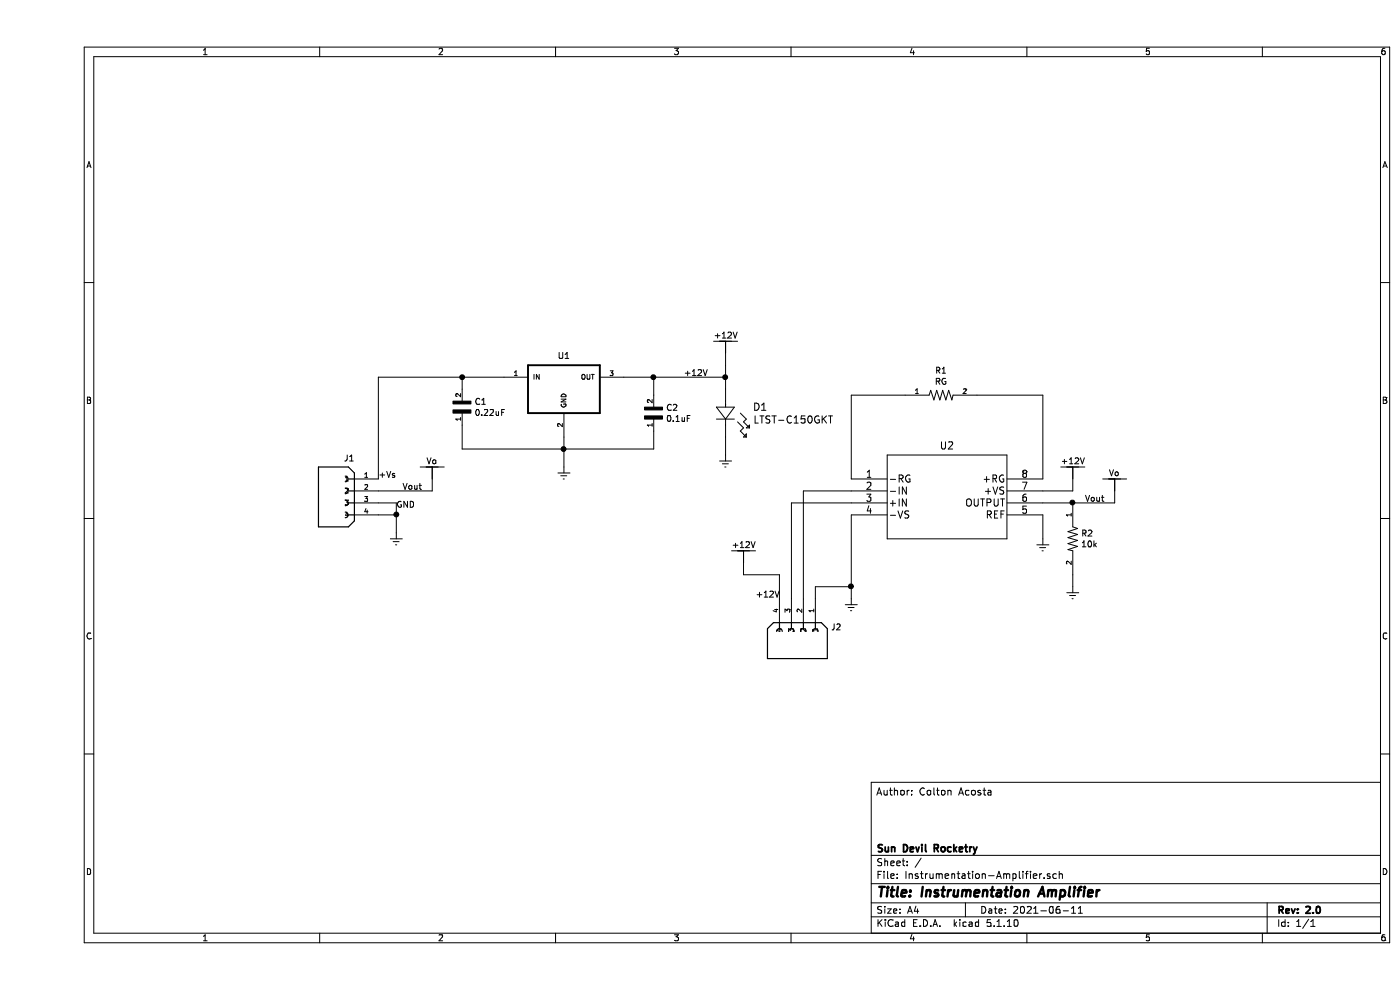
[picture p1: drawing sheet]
EESchema Schematic File Version 4
EELAYER 30 0
EELAYER END
$Descr A4 11693 8268
encoding utf-8
Sheet 1 1
Title "Instrumentation Amplifier "
Date "2021-06-11"
Rev "2.0"
Comp "Sun Devil Rocketry"
Comment1 ""
Comment2 ""
Comment3 ""
Comment4 "Author: Colton Acosta"
$EndDescr
$Comp
L Instrumentation-Amplifier_L-0001:CAP_0603 C1
U 1 1
P 3550 3400
F 0 "C1" V 3504 3503 50  0000 L CNN
F 1 "0.22uF" V 3595 3503 50  0000 L CNN
F 2 "Instrumentation-Amplifier:CAP_0603" H 3450 3000 50  0001 L BNN
F 3 "" H 3500 3400 50  0001 L BNN
	1    3550 3400
	0    1    1    0   
$EndComp
$Comp
L Instrumentation-Amplifier_L-0001:RES_0603 R1
U 1 1
P 7550 3300
F 0 "R1" H 7550 3506 50  0000 C CNN
F 1 "RG" H 7550 3415 50  0000 C CNN
F 2 "Instrumentation-Amplifier:RES_0603" H 7600 2800 50  0001 L BNN
F 3 "" H 7550 3300 50  0001 L BNN
	1    7550 3300
	1    0    0    -1  
$EndComp
$Comp
L Instrumentation-Amplifier_L-0001:PPTC041LFBN-RC J2
U 1 1
P 6400 5200
F 0 "J2" V 6357 5430 50  0000 L CNN
F 1 "PPTC041LFBN-RC" H 6070 5105 50  0001 R CNN
F 2 "Instrumentation-Amplifier:PPTC041LFBN-RC" H 6900 4650 50  0001 L BNN
F 3 "" H 6400 5200 50  0001 L BNN
F 4 "" H 7250 4850 50  0001 L BNN "MAXIMUM_PACKAGE_HEIGHT"
F 5 "" H 6400 5200 50  0001 L BNN "STANDARD"
F 6 "" H 6400 5200 50  0001 L BNN "PARTREV"
F 7 "" H 7250 4800 50  0001 L BNN "MANUFACTURER"
	1    6400 5200
	0    1    -1   0   
$EndComp
$Comp
L Instrumentation-Amplifier_L-0001:CAP_0603 C2
U 1 1
P 5150 3450
F 0 "C2" V 5104 3553 50  0000 L CNN
F 1 "0.1uF" V 5195 3553 50  0000 L CNN
F 2 "Instrumentation-Amplifier:CAP_0603" H 5050 3050 50  0001 L BNN
F 3 "" H 5100 3450 50  0001 L BNN
	1    5150 3450
	0    1    1    0   
$EndComp
$Comp
L Instrumentation-Amplifier_L-0001:RES_0603 R2
U 1 1
P 8650 4500
F 0 "R2" V 8604 4569 50  0000 L CNN
F 1 "10k" V 8695 4569 50  0000 L CNN
F 2 "Instrumentation-Amplifier:RES_0603" H 8700 4000 50  0001 L BNN
F 3 "" H 8650 4500 50  0001 L BNN
	1    8650 4500
	0    1    1    0   
$EndComp
$Comp
L power:Earth #PWR02
U 1 1
P 4400 3900
F 0 "#PWR02" H 4400 3650 50  0001 C CNN
F 1 "Earth" H 4400 3750 50  0001 C CNN
F 2 "" H 4400 3900 50  0001 C CNN
F 3 "~" H 4400 3900 50  0001 C CNN
	1    4400 3900
	1    0    0    -1  
$EndComp
$Comp
L Instrumentation-Amplifier_L-0001:PPTC041LFBN-RC J1
U 1 1
P 2650 4100
F 0 "J1" H 2607 4375 50  0000 C CNN
F 1 "PPTC041LFBN-RC" H 2607 4376 50  0001 C CNN
F 2 "Instrumentation-Amplifier:PPTC041LFBN-RC" H 3150 3550 50  0001 L BNN
F 3 "" H 2650 4100 50  0001 L BNN
	1    2650 4100
	1    0    0    -1  
$EndComp
Wire Wire Line
	4400 3900 4400 3750
Wire Wire Line
	2850 3150 3550 3150
Wire Wire Line
	2850 3150 2850 4000
Wire Wire Line
	3550 3250 3550 3150
Connection ~ 3550 3150
Wire Wire Line
	3550 3150 3900 3150
Wire Wire Line
	3550 3550 3550 3750
Wire Wire Line
	3550 3750 4400 3750
Connection ~ 4400 3750
Wire Wire Line
	4400 3750 4400 3650
$Comp
L power:Earth #PWR01
U 1 1
P 3000 4450
F 0 "#PWR01" H 3000 4200 50  0001 C CNN
F 1 "Earth" H 3000 4300 50  0001 C CNN
F 2 "" H 3000 4450 50  0001 C CNN
F 3 "~" H 3000 4450 50  0001 C CNN
	1    3000 4450
	1    0    0    -1  
$EndComp
Wire Wire Line
	2850 4300 3000 4300
Wire Wire Line
	3000 4300 3000 4450
Wire Wire Line
	2850 4200 3000 4200
Wire Wire Line
	3000 4200 3000 4300
Connection ~ 3000 4300
Wire Wire Line
	4900 3150 5150 3150
Wire Wire Line
	5150 3150 5150 3300
Wire Wire Line
	5150 3600 5150 3750
Wire Wire Line
	5150 3750 4400 3750
$Comp
L Instrumentation-Amplifier_L-0001:AD623ARZ-R7 U2
U 1 1
P 7600 4100
F 0 "U2" H 7600 4481 60  0000 C CNN
F 1 "AD623ARZ-R7" H 7600 4481 60  0001 C CNN
F 2 "Instrumentation-Amplifier:AD623ARZ-R7" H 7600 4440 60  0001 C CNN
F 3 "" H 6800 4200 60  0000 C CNN
	1    7600 4100
	1    0    0    -1  
$EndComp
$Comp
L Instrumentation-Amplifier_L-0001:LM7812_SMD U1
U 1 1
P 4400 3250
F 0 "U1" H 4400 3529 50  0000 C CNN
F 1 "LM7812_SMD" H 4400 3529 50  0001 C CNN
F 2 "Instrumentation-Amplifier:LM7812" H 4550 2750 50  0001 L BNN
F 3 "" H 4400 3250 50  0001 L BNN
F 4 "IPC-7351B" H 4550 2850 50  0001 L BNN "STANDARD"
F 5 "34" H 4650 2700 50  0001 L BNN "PARTREV"
F 6 "STMicroelectronics" H 4550 2650 50  0001 L BNN "MANUFACTURER"
	1    4400 3250
	1    0    0    -1  
$EndComp
$Comp
L Instrumentation-Amplifier_L-0001:+12V #None02
U 1 1
P 5750 2900
F 0 "#None02" H 5878 2889 50  0001 L CNN
F 1 "+12V" H 5650 3000 50  0000 L CNN
F 2 "" H 5750 2900 50  0001 C CNN
F 3 "" H 5750 2900 50  0001 C CNN
	1    5750 2900
	1    0    0    -1  
$EndComp
Connection ~ 5150 3150
$Comp
L Instrumentation-Amplifier_L-0001:+12V #None03
U 1 1
P 5900 4650
F 0 "#None03" H 6028 4639 50  0001 L CNN
F 1 "+12V" H 5800 4750 50  0000 L CNN
F 2 "" H 5900 4650 50  0001 C CNN
F 3 "" H 5900 4650 50  0001 C CNN
	1    5900 4650
	1    0    0    -1  
$EndComp
Wire Wire Line
	6200 5000 6200 4800
Wire Wire Line
	6200 4800 5900 4800
Wire Wire Line
	6300 5000 6300 4200
Wire Wire Line
	6300 4200 6800 4200
Wire Wire Line
	6400 5000 6400 4100
Wire Wire Line
	6400 4100 6800 4100
$Comp
L power:Earth #PWR04
U 1 1
P 6800 5000
F 0 "#PWR04" H 6800 4750 50  0001 C CNN
F 1 "Earth" H 6800 4850 50  0001 C CNN
F 2 "" H 6800 5000 50  0001 C CNN
F 3 "~" H 6800 5000 50  0001 C CNN
	1    6800 5000
	1    0    0    -1  
$EndComp
Wire Wire Line
	6500 5000 6500 4900
Wire Wire Line
	6500 4900 6800 4900
Wire Wire Line
	6800 4900 6800 5000
Wire Wire Line
	6800 4000 6800 3300
Wire Wire Line
	6800 3300 7250 3300
Wire Wire Line
	7850 3300 8400 3300
Wire Wire Line
	8400 3300 8400 4000
$Comp
L Instrumentation-Amplifier_L-0001:+12V #None04
U 1 1
P 8650 3950
F 0 "#None04" H 8778 3939 50  0001 L CNN
F 1 "+12V" H 8550 4050 50  0000 L CNN
F 2 "" H 8650 3950 50  0001 C CNN
F 3 "" H 8650 3950 50  0001 C CNN
	1    8650 3950
	1    0    0    -1  
$EndComp
Wire Wire Line
	8400 4100 8650 4100
Wire Wire Line
	6800 4300 6800 4900
Connection ~ 6800 4900
$Comp
L power:Earth #PWR05
U 1 1
P 8400 4500
F 0 "#PWR05" H 8400 4250 50  0001 C CNN
F 1 "Earth" H 8400 4350 50  0001 C CNN
F 2 "" H 8400 4500 50  0001 C CNN
F 3 "~" H 8400 4500 50  0001 C CNN
	1    8400 4500
	1    0    0    -1  
$EndComp
Wire Wire Line
	8400 4300 8400 4500
Wire Wire Line
	8400 4200 8650 4200
$Comp
L power:Earth #PWR06
U 1 1
P 8650 4900
F 0 "#PWR06" H 8650 4650 50  0001 C CNN
F 1 "Earth" H 8650 4750 50  0001 C CNN
F 2 "" H 8650 4900 50  0001 C CNN
F 3 "~" H 8650 4900 50  0001 C CNN
	1    8650 4900
	1    0    0    -1  
$EndComp
Wire Wire Line
	8650 4800 8650 4900
Wire Wire Line
	5750 3150 5750 3050
Wire Wire Line
	5150 3150 5750 3150
Wire Wire Line
	5750 3250 5750 3150
Connection ~ 5750 3150
$Comp
L power:Earth #PWR03
U 1 1
P 5750 3800
F 0 "#PWR03" H 5750 3550 50  0001 C CNN
F 1 "Earth" H 5750 3650 50  0001 C CNN
F 2 "" H 5750 3800 50  0001 C CNN
F 3 "~" H 5750 3800 50  0001 C CNN
	1    5750 3800
	1    0    0    -1  
$EndComp
Wire Wire Line
	5750 3650 5750 3800
$Comp
L Instrumentation-Amplifier_L-0001:LTST-C150GKT D1
U 1 1
P 5750 3500
F 0 "D1" H 5979 3603 60  0000 L CNN
F 1 "LTST-C150GKT" H 5979 3497 60  0000 L CNN
F 2 "Instrumentation-Amplifier:LTST-C150GKT" H 5950 3140 60  0001 C CNN
F 3 "" V 5750 3750 60  0000 C CNN
	1    5750 3500
	1    0    0    -1  
$EndComp
$Comp
L Instrumentation-Amplifier_L-0001:Vo #None0101
U 1 1
P 3300 3950
F 0 "#None0101" H 3428 3939 50  0001 L CNN
F 1 "Vo" H 3250 4050 50  0000 L CNN
F 2 "" H 3300 3950 50  0001 C CNN
F 3 "" H 3300 3950 50  0001 C CNN
	1    3300 3950
	1    0    0    -1  
$EndComp
Wire Wire Line
	2850 4100 3300 4100
$Comp
L Instrumentation-Amplifier_L-0001:Vo #None0102
U 1 1
P 9000 4050
F 0 "#None0102" H 9128 4039 50  0001 L CNN
F 1 "Vo" H 8950 4150 50  0000 L CNN
F 2 "" H 9000 4050 50  0001 C CNN
F 3 "" H 9000 4050 50  0001 C CNN
	1    9000 4050
	1    0    0    -1  
$EndComp
Wire Wire Line
	8650 4200 9000 4200
Connection ~ 8650 4200
Text Label 3050 4100 0    50   ~ 0
Vout
Text Label 8750 4200 0    50   ~ 0
Vout
Text Label 3000 4250 0    50   ~ 0
GND
Text Label 2850 4000 0    50   ~ 0
+Vs
Text Label 5400 3150 0    50   ~ 0
+12V
Text Label 6000 5000 0    50   ~ 0
+12V
$EndSCHEMATC
